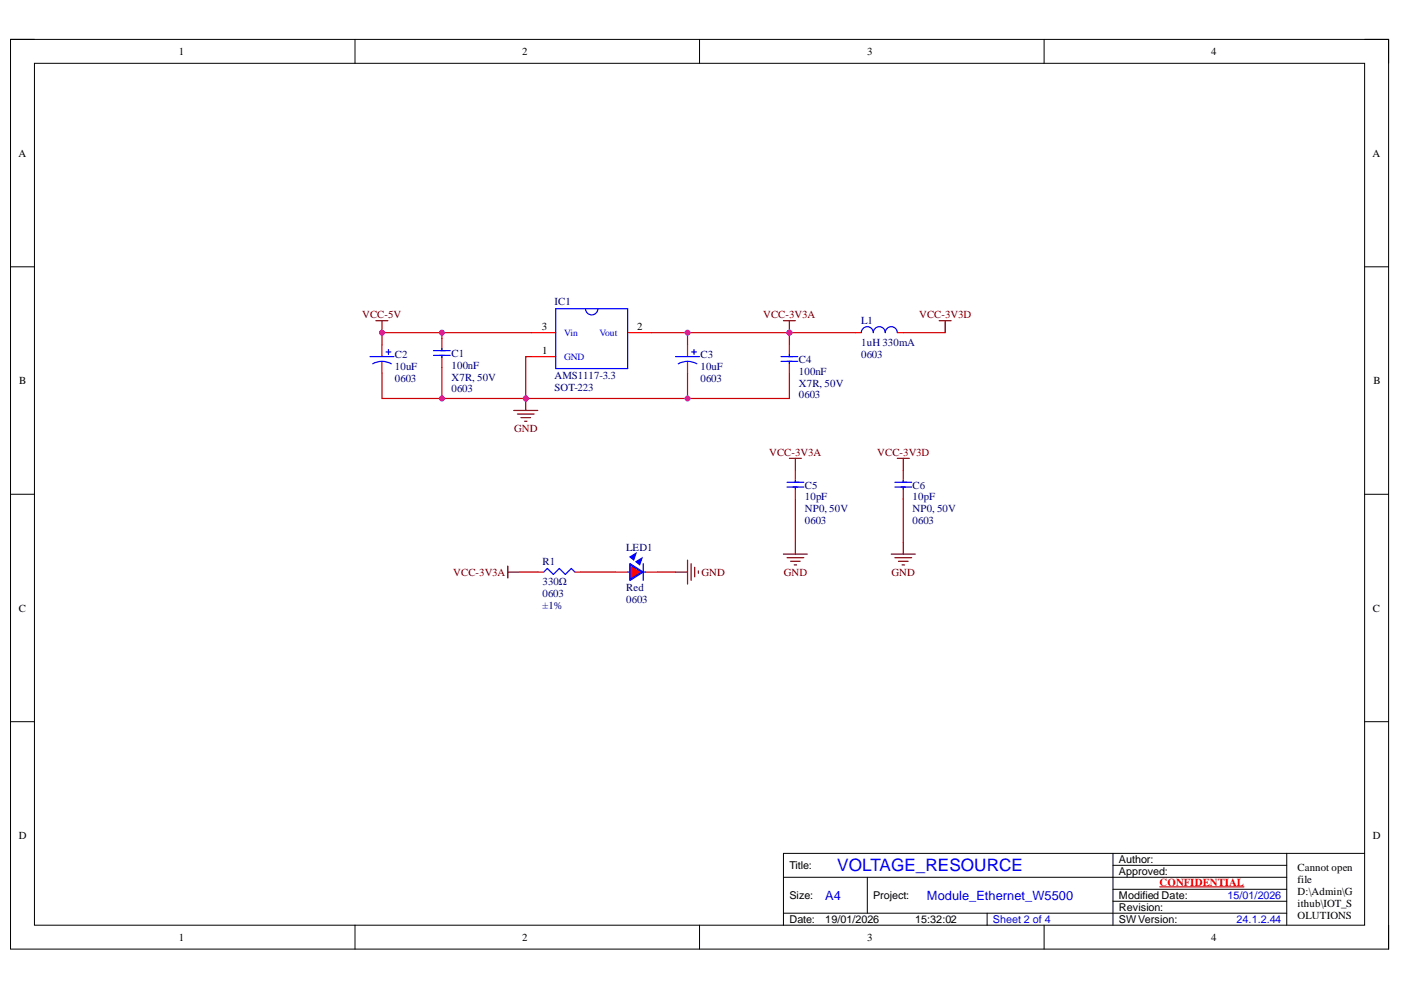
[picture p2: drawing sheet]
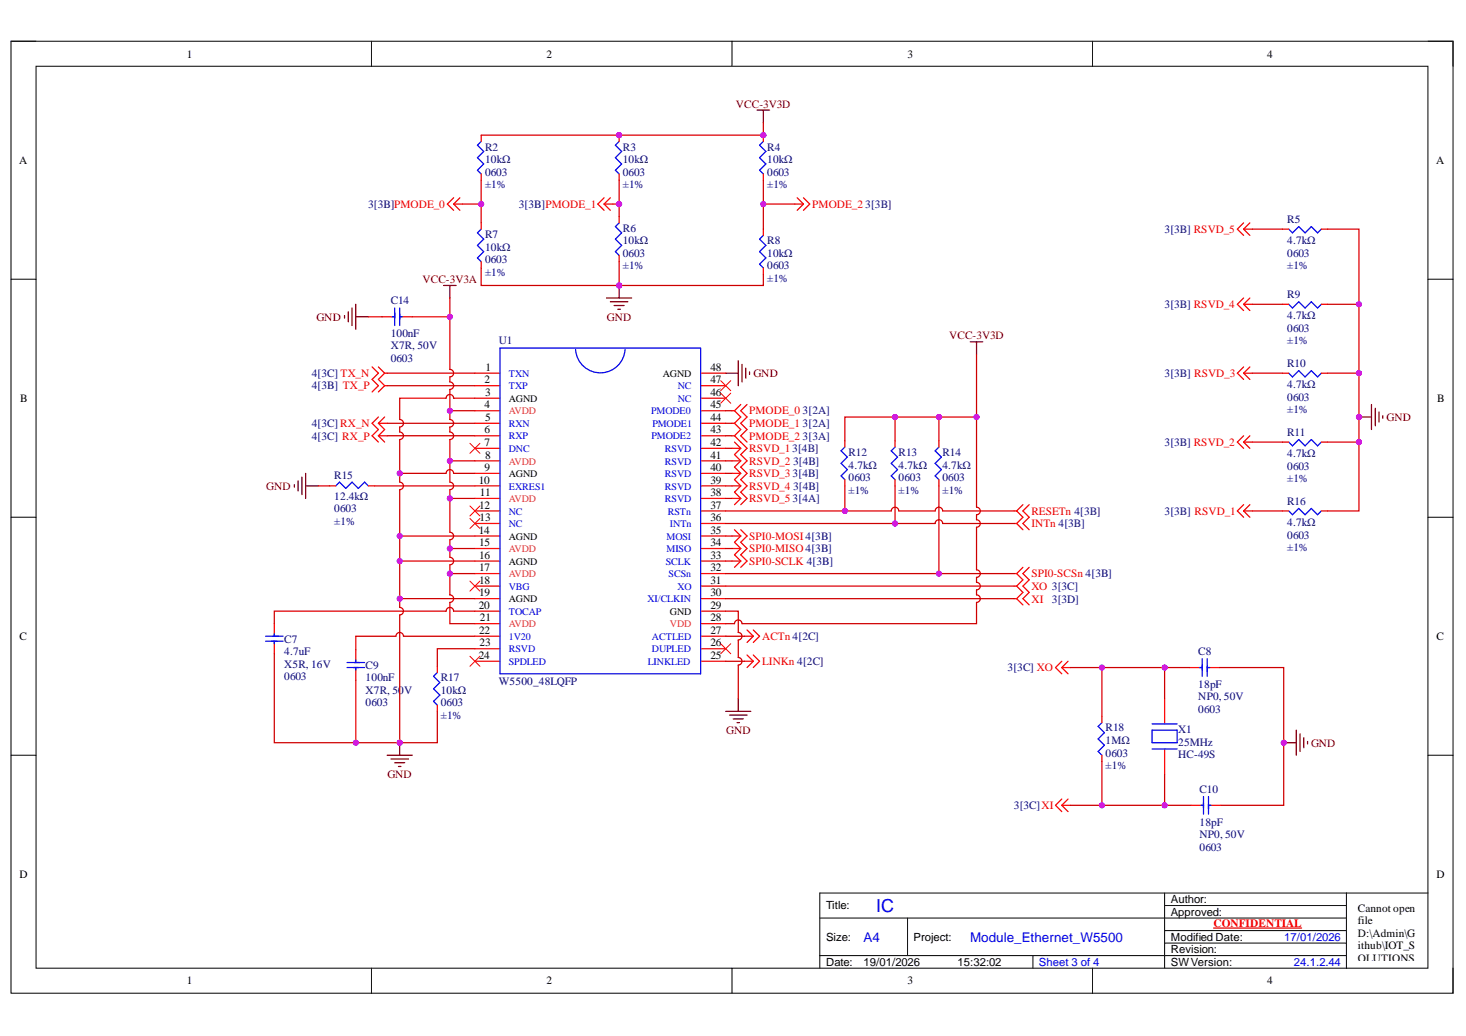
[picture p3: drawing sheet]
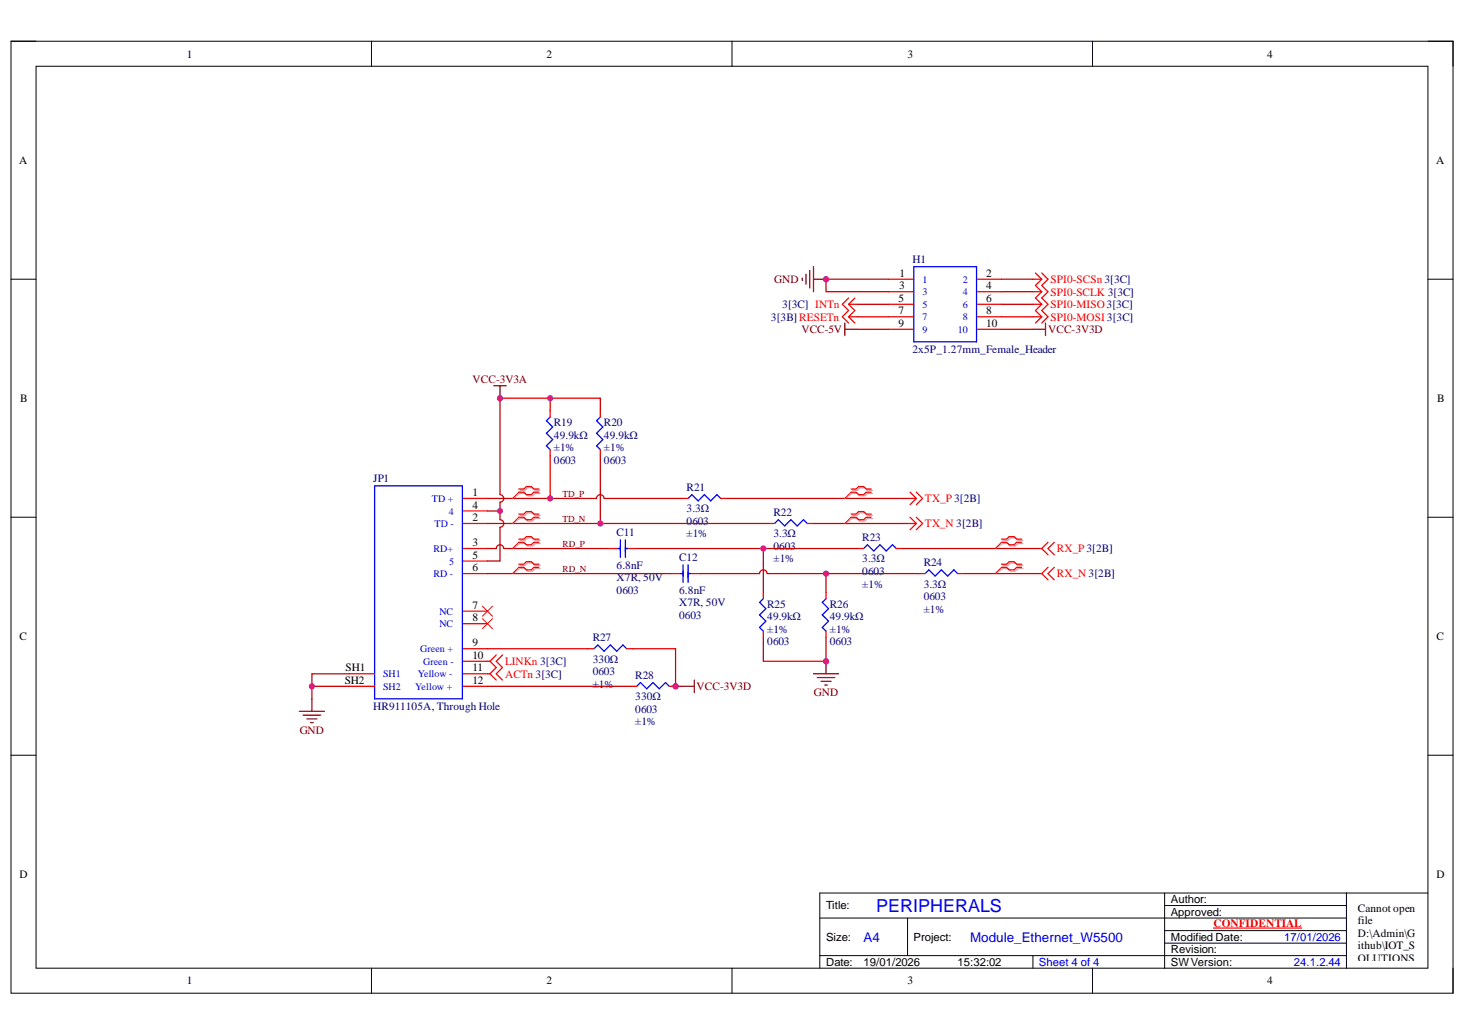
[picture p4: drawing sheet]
# Altium project Module_Ethernet_W5500_V1.0.PrjPcb
4 sheets, 48 parts. Net scope: global (net labels, ports and power ports of the same name join across sheets).
Board files: PCB_V1.0.PcbDoc, Draft_PCB.PcbDoc
Sheets:
  REVERSION_HISTORY.SchDoc
  VOLTAGE_RESOURCE.SchDoc
  IC.SchDoc
  PERIPHERALS.SchDoc

## Sheet REVERSION_HISTORY.SchDoc: REVERSION_HISTORY
size A3; SheetNumber: 1; SheetTotal: 4; ProjectTitle: Module_Ethernet_W5500

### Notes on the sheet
- 1
- REVERSION_HISTORY
- V1.0
- 12/01/2025
- MODULE_ETHERNET_W5500_V1.0
- NGUYEN QUANG MINH
- 2
- 3
- VOLTAGE_RESOURCE
- IC
- 4
- PERIPHERALS

## Sheet VOLTAGE_RESOURCE.SchDoc: VOLTAGE_RESOURCE
size A4; Organization: My Company; Address1: Address Line 1; Address2: Address Line 2; Address3: Address Line 3; Address4: Address Line 4; SheetNumber: 2; SheetTotal: 4; ProjectTitle: Module_Ethernet_W5500

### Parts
C1  100nF  Temperature Coefficient: X7R, 50V  Package: 0603  [C0603]
C2  10uF  Package: 0603  [C0603 - TANTA]
C3  10uF  Package: 0603  [C0603 - TANTA]
C4  100nF  Temperature Coefficient: X7R, 50V  Package: 0603  [C0603]
C5  10pF  Temperature Coefficient: NP0, 50V  Package: 0603  [C0603]
C6  10pF  Temperature Coefficient: NP0, 50V  Package: 0603  [C0603]
IC1  AMS1117-3.3  [SOT-223]
L1  1uH 330mA  Package: 0603  [L_0603]
LED1  Red  Package: 0603  [LED0603_RED]
R1  330Ω  Package: 0603  Tolerance: ±1%  [R0603]

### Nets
GND: C1.1 C2.2 C3.2 C4.1 C5.1 C6.1 IC1.1(GND) LED1.2
VCC-3V3A: C3.1 C4.2 C5.2 IC1.2(Vout) L1.1 R1.1
VCC-3V3D: C6.2 L1.2
VCC-5V: C1.2 C2.1 IC1.3(Vin)
NetLED1_1: LED1.1 R1.2

## Sheet IC.SchDoc: IC
size A4; Organization: My Company; Address1: Address Line 1; Address2: Address Line 2; Address3: Address Line 3; Address4: Address Line 4; SheetNumber: 3; SheetTotal: 4; ProjectTitle: Module_Ethernet_W5500

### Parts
C7  4.7uF  Temperature Coefficient: X5R, 16V  Package: 0603  [C0603]
C8  18pF  Temperature Coefficient: NP0, 50V  Package: 0603  [C0603]
C9  100nF  Temperature Coefficient: X7R, 50V  Package: 0603  [C0603]
C10  18pF  Temperature Coefficient: NP0, 50V  Package: 0603  [C0603]
C14  100nF  Temperature Coefficient: X7R, 50V  Package: 0603  [C0603]
R2  10kΩ  Package: 0603  Tolerance: ±1%  [R0603]
R3  10kΩ  Package: 0603  Tolerance: ±1%  [R0603]
R4  10kΩ  Package: 0603  Tolerance: ±1%  [R0603]
R5  4.7kΩ  Package: 0603  Tolerance: ±1%  [R0603]
R6  10kΩ  Package: 0603  Tolerance: ±1%  [R0603]
R7  10kΩ  Package: 0603  Tolerance: ±1%  [R0603]
R8  10kΩ  Package: 0603  Tolerance: ±1%  [R0603]
R9  4.7kΩ  Package: 0603  Tolerance: ±1%  [R0603]
R10  4.7kΩ  Package: 0603  Tolerance: ±1%  [R0603]
R11  4.7kΩ  Package: 0603  Tolerance: ±1%  [R0603]
R12  4.7kΩ  Package: 0603  Tolerance: ±1%  [R0603]
R13  4.7kΩ  Package: 0603  Tolerance: ±1%  [R0603]
R14  4.7kΩ  Package: 0603  Tolerance: ±1%  [R0603]
R15  12.4kΩ  Package: 0603  Tolerance: ±1%  [R0603]
R16  4.7kΩ  Package: 0603  Tolerance: ±1%  [R0603]
R17  10kΩ  Package: 0603  Tolerance: ±1%  [R0603]
R18  1MΩ  Package: 0603  Tolerance: ±1%  [R0603]
U1  W5500_48LQFP  [48LQFP (7*7)]
X1  25MHz  [HC-49S]

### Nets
GND: C7.1 C8.2 C9.1 C10.2 C14.2 R5.1 R6.1 R7.1 R8.1 R9.1 R10.1 R11.1 R15.1 R16.1 R17.1 U1.3(AGND) U1.9(AGND) U1.14(AGND) U1.16(AGND) U1.19(AGND) U1.29(GND) U1.48(AGND)
VCC-3V3A: C14.1 U1.4(AVDD) U1.8(AVDD) U1.11(AVDD) U1.15(AVDD) U1.17(AVDD) U1.21(AVDD)
VCC-3V3D: R2.2 R3.2 R4.2 R12.2 R13.2 R14.2 U1.28(VDD)
ACTn: U1.27(ACTLED) ; off-sheet ACTn
INTn: R13.1 U1.36(INTn) ; off-sheet INTn
LINKn: U1.25(LINKLED) ; off-sheet LINKn
PMODE_0: R2.1 R7.2 U1.45(PMODE0) ; off-sheet PMODE_0
PMODE_1: R3.1 R6.2 U1.44(PMODE1) ; off-sheet PMODE_1
PMODE_2: R4.1 R8.2 U1.43(PMODE2) ; off-sheet PMODE_2
RESETn: R12.1 U1.37(RSTn) ; off-sheet RESETn
RSVD_1: R16.2 U1.42(RSVD) ; off-sheet RSVD_1
RSVD_2: R11.2 U1.41(RSVD) ; off-sheet RSVD_2
RSVD_3: R10.2 U1.40(RSVD) ; off-sheet RSVD_3
RSVD_4: R9.2 U1.39(RSVD) ; off-sheet RSVD_4
RSVD_5: R5.2 U1.38(RSVD) ; off-sheet RSVD_5
RX_N: U1.5(RXN) ; off-sheet RX_N
RX_P: U1.6(RXP) ; off-sheet RX_P
SPI0-MISO: U1.34(MISO) ; off-sheet SPI0-MISO
SPI0-MOSI: U1.35(MOSI) ; off-sheet SPI0-MOSI
SPI0-SCLK: U1.33(SCLK) ; off-sheet SPI0-SCLK
SPI0-SCSn: R14.1 U1.32(SCSn) ; off-sheet SPI0-SCSn
TX_N: U1.1(TXN) ; off-sheet TX_N
TX_P: U1.2(TXP) ; off-sheet TX_P
XI: C10.1 R18.1 U1.30(XI/CLKIN) X1.1 ; off-sheet XI
XO: C8.1 R18.2 U1.31(XO) X1.2 ; off-sheet XO
NetC7_2: C7.2 U1.20(TOCAP)
NetC9_2: C9.2 U1.22(1V20)
NetR15_2: R15.2 U1.10(EXRES1)
NetR17_2: R17.2 U1.23(RSVD)

Not connected (* = marked no-connect by the designer): U1 7(DNC)* 12(NC)* 13(NC)* 18(VBG)* 24(SPDLED)* 26(DUPLED)* 46(NC)* 47(NC)*

## Sheet PERIPHERALS.SchDoc: PERIPHERALS
size A4; Organization: My Company; Address1: Address Line 1; Address2: Address Line 2; Address3: Address Line 3; Address4: Address Line 4; SheetNumber: 4; SheetTotal: 4; ProjectTitle: Module_Ethernet_W5500

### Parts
C11  6.8nF  Temperature Coefficient: X7R, 50V  Package: 0603  [C0603]
C12  6.8nF  Temperature Coefficient: X7R, 50V  Package: 0603  [C0603]
H1  2x5P_1.27mm_Female_Header  [2x5P, 1.27mm, Female Header]
JP1  HR911105A, Through Hole  [HR911105A]
R19  49.9kΩ  Tolerance: ±1%  Package: 0603  [R0603]
R20  49.9kΩ  Tolerance: ±1%  Package: 0603  [R0603]
R21  3.3Ω  Package: 0603  Tolerance: ±1%  [R0603]
R22  3.3Ω  Package: 0603  Tolerance: ±1%  [R0603]
R23  3.3Ω  Package: 0603  Tolerance: ±1%  [R0603]
R24  3.3Ω  Package: 0603  Tolerance: ±1%  [R0603]
R25  49.9kΩ  Tolerance: ±1%  Package: 0603  [R0603]
R26  49.9kΩ  Tolerance: ±1%  Package: 0603  [R0603]
R27  330Ω  Package: 0603  Tolerance: ±1%  [R0603]
R28  330Ω  Package: 0603  Tolerance: ±1%  [R0603]

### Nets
GND: H1.1 H1.3 JP1.SH1 JP1.SH2 R25.1 R26.1
VCC-3V3A: JP1.4 JP1.5 R19.2 R20.2
VCC-3V3D: H1.10 R27.2 R28.2
VCC-5V: H1.9
ACTn: JP1.11(Yellow_-) ; off-sheet ACTn
INTn: H1.5 ; off-sheet INTn
LINKn: JP1.10(Green_-) ; off-sheet LINKn
RD_N: C12.1 JP1.6(RD_-)
RD_P: C11.1 JP1.3(RD+)
RESETn: H1.7 ; off-sheet RESETn
RX_N: R24.2 ; off-sheet RX_N
RX_P: R23.2 ; off-sheet RX_P
SPI0-MISO: H1.6 ; off-sheet SPI0-MISO
SPI0-MOSI: H1.8 ; off-sheet SPI0-MOSI
SPI0-SCLK: H1.4 ; off-sheet SPI0-SCLK
SPI0-SCSn: H1.2 ; off-sheet SPI0-SCSn
TD_N: JP1.2(TD_-) R20.1 R22.1
TD_P: JP1.1(TD_+) R19.1 R21.1
TX_N: R22.2 ; off-sheet TX_N
TX_P: R21.2 ; off-sheet TX_P
NetC11_2: C11.2 R23.1 R25.2
NetC12_2: C12.2 R24.1 R26.2
NetJP1_9: JP1.9(Green_+) R27.1
NetJP1_12: JP1.12(Yellow_+) R28.1

Not connected (* = marked no-connect by the designer): JP1 7(NC)* 8(NC)*

### Layout directives
differential pair: RD_N, RD_P, RX_N, RX_P, TD_N, TD_P, TX_N, TX_P

## Nets that join several sheets
GND: VOLTAGE_RESOURCE (8 pins), IC (22 pins), PERIPHERALS (6 pins)
VCC-3V3A: VOLTAGE_RESOURCE (6 pins), IC (7 pins), PERIPHERALS (JP1.4 JP1.5 R19.2 R20.2)
VCC-3V3D: VOLTAGE_RESOURCE (C6.2 L1.2), IC (7 pins), PERIPHERALS (H1.10 R27.2 R28.2)
VCC-5V: VOLTAGE_RESOURCE (C1.2 C2.1 IC1.3), PERIPHERALS (H1.9)
ACTn: IC (U1.27), PERIPHERALS (JP1.11)
INTn: IC (R13.1 U1.36), PERIPHERALS (H1.5)
LINKn: IC (U1.25), PERIPHERALS (JP1.10)
RESETn: IC (R12.1 U1.37), PERIPHERALS (H1.7)
RX_N: IC (U1.5), PERIPHERALS (R24.2)
RX_P: IC (U1.6), PERIPHERALS (R23.2)
SPI0-MISO: IC (U1.34), PERIPHERALS (H1.6)
SPI0-MOSI: IC (U1.35), PERIPHERALS (H1.8)
SPI0-SCLK: IC (U1.33), PERIPHERALS (H1.4)
SPI0-SCSn: IC (R14.1 U1.32), PERIPHERALS (H1.2)
TX_N: IC (U1.1), PERIPHERALS (R22.2)
TX_P: IC (U1.2), PERIPHERALS (R21.2)
